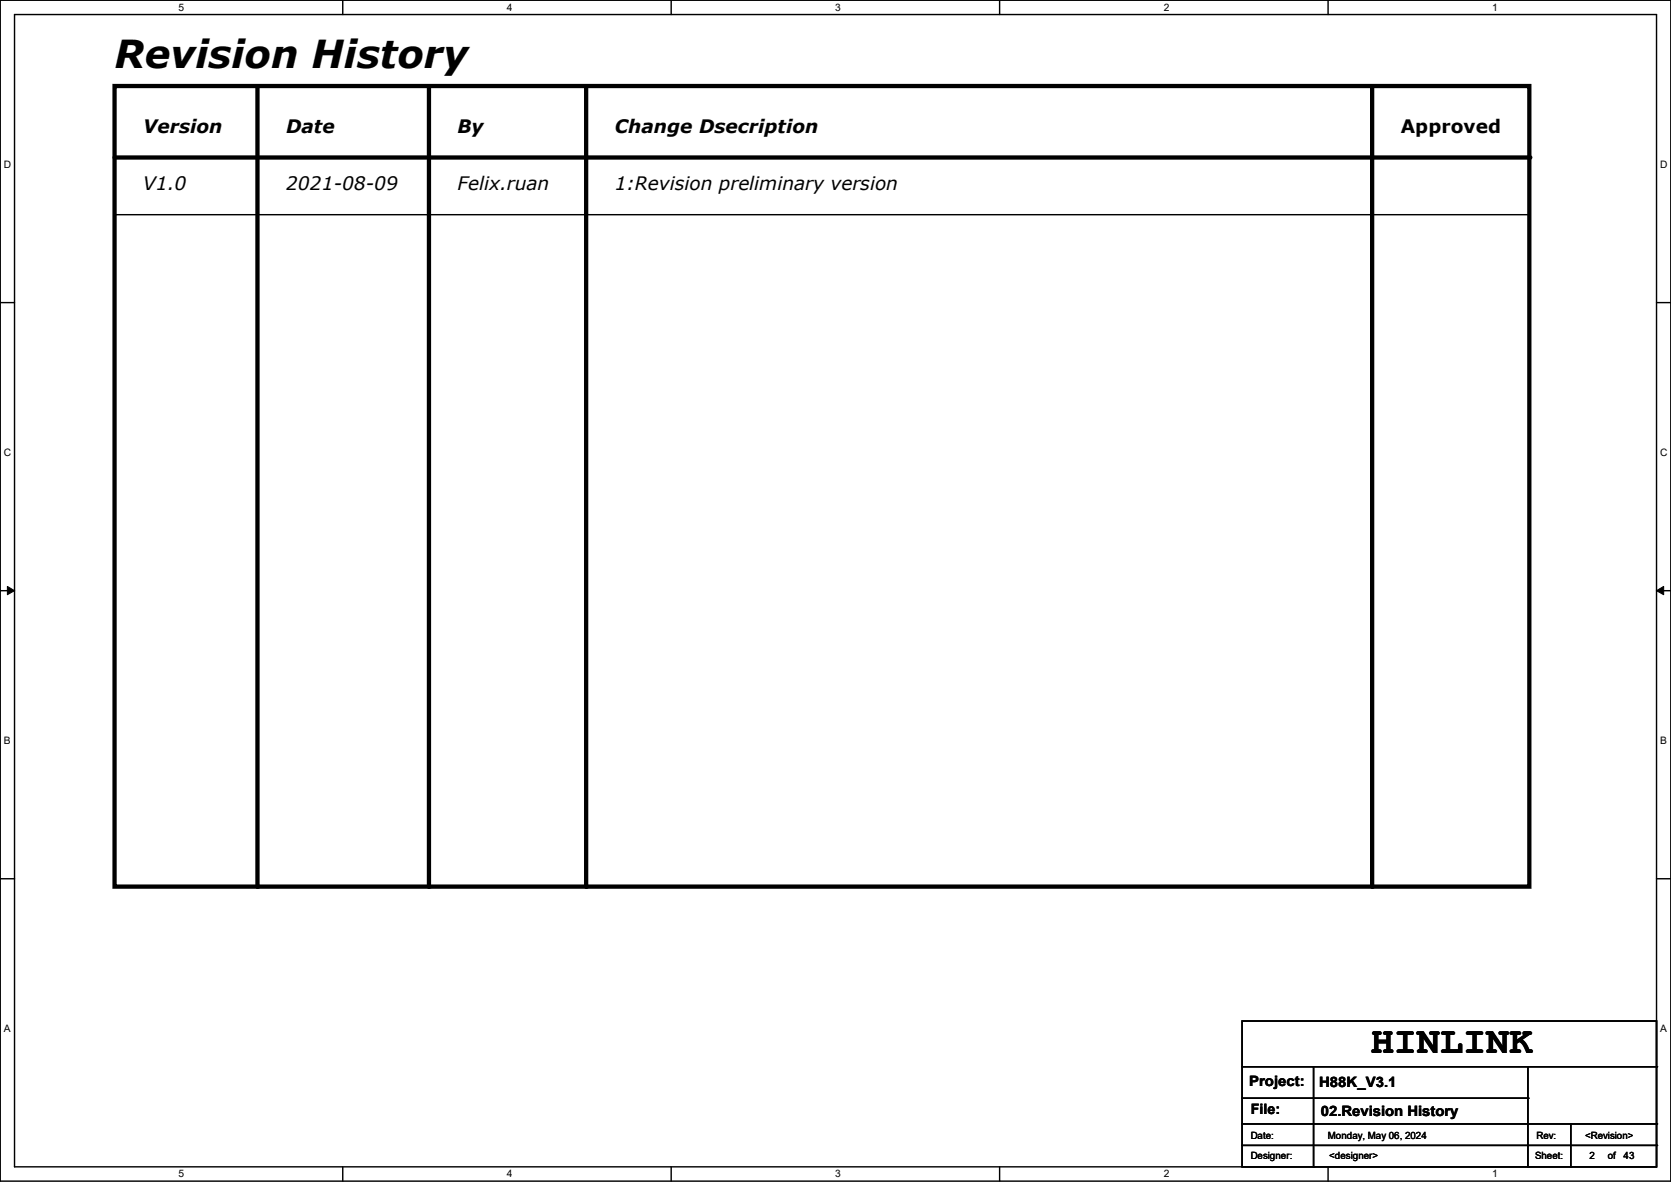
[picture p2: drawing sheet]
<svg xmlns="http://www.w3.org/2000/svg" width="297mm" height="210mm" viewBox="0 0 297 210" stroke-linecap="round" stroke-linejoin="round" font-family="sans-serif">
<g fill="none" stroke="#000" stroke-width=".25">
<path d="M0 0h297v209.8h-297zM2.6 2.6h291.8v204.7h-291.8zM60.9 0v2.6M119.3 0v2.6M177.7 0v2.6M236.1 0v2.6M20.4 38.1h251.4M271.8 38.1h.1M0 53.8h2.6M294.4 53.8h2.6M0 104.9h2.6M294.4 104.9h2.6"/>
<path d="M0 156.1h2.6M294.4 156.1h2.6M220.8 181.4h73.6v25.9h-73.6zM220.8 189.5h73.6M220.8 195.1h50.8M220.8 199.7h73.6M233.5 189.5v17.8M271.6 195.1h.1M271.6 199.7h.1M271.6 189.5v17.8M279.2 199.7v7.6M294.4 189.5h.1"/>
<path d="M294.4 199.7h.1M60.9 207.3v2.5M119.3 207.3v2.5M177.7 207.3v2.5M220.8 203.5h73.6M233.5 207.3h.1M236.1 207.3v2.5M271.6 207.3h.1M279.2 207.3h.1M294.4 203.5h.1"/>
</g>
<path d="M1.3 104.2l1.3 .7-1.3 .8zM294.4 104.9l1.3-.7v1.5z" fill="#000"/>
<path d="M1.3 104.2l1.3 .7-1.3 .8zM294.4 104.9l1.3-.7v1.5z" fill="none" stroke="#000" stroke-width=".18"/>
<path d="M20.4 15.3h251.4v142.2h-251.4zM45.8 15.3v142.2M76.2 15.3v142.2M104.2 15.3v142.2M243.9 15.3v142.2M20.4 28h251.4" fill="none" stroke="#000" stroke-width=".76"/>
<g fill="#000">
<circle cx="271.8" cy="28" r=".38"/>
<circle cx="45.8" cy="157.5" r=".38"/>
<circle cx="76.2" cy="157.5" r=".38"/>
<circle cx="104.2" cy="157.5" r=".38"/>
<circle cx="243.9" cy="157.5" r=".38"/>
</g>
<g font-size="6.9">
<text x="20.4" y="12">Revision History</text>
<text x="243.6" y="187.1">HINLINK</text>
</g>
<g font-size="3.3">
<text x="25.4" y="23.7">Version</text>
<text x="50.8" y="23.7">Date</text>
<text x="81.3" y="23.7">By</text>
<text x="109.3" y="23.7">Change Dsecription</text>
<text x="249" y="23.7">Approved</text>
<text x="25.4" y="33.8">V1.0</text>
<text x="50.8" y="33.8">2021-08-09</text>
<text x="81.3" y="33.8">Felix.ruan</text>
<text x="109.3" y="33.8">1:Revision preliminary version</text>
</g>
<g font-size="2.5">
<text x="222" y="192.9">Project:</text>
<text x="222.3" y="198">File:</text>
<text x="234.5" y="193.2">H88K_V3.1</text>
<text x="234.7" y="198.2">02.Revision History</text>
</g>
<g font-size="1.8">
<text x="31.7" y="1.9">5</text>
<text x="90.1" y="1.9">4</text>
<text x="148.5" y="1.9">3</text>
<text x="206.8" y="1.9">2</text>
<text x="265.2" y="1.9">1</text>
<text x=".7" y="29.8">D</text>
<text x="295.1" y="29.8">D</text>
<text x=".7" y="80.9">C</text>
<text x="295.1" y="80.9">C</text>
<text x=".7" y="132.1">B</text>
<text x="295.1" y="132.1">B</text>
<text x=".7" y="183.3">A</text>
<text x="295.1" y="183.3">A</text>
<text x="222.3" y="202.3">Date:</text>
<text x="236" y="202.3">Monday, May 06, 2024</text>
<text x="273.1" y="202.3">Rev:</text>
<text x="281.7" y="202.3">&lt;Revision&gt;</text>
<text x="31.7" y="209.2">5</text>
<text x="90.1" y="209.2">4</text>
<text x="148.5" y="209.2">3</text>
<text x="206.8" y="209.2">2</text>
<text x="222.3" y="205.9">Designer:</text>
<text x="236.3" y="205.9">&lt;designer&gt;</text>
<text x="265.2" y="209.2">1</text>
<text x="272.8" y="205.9">Sheet:</text>
<text x="282.5" y="205.9">2</text>
<text x="285.8" y="205.9">of</text>
<text x="288.6" y="205.9">43</text>
</g>
</svg>
